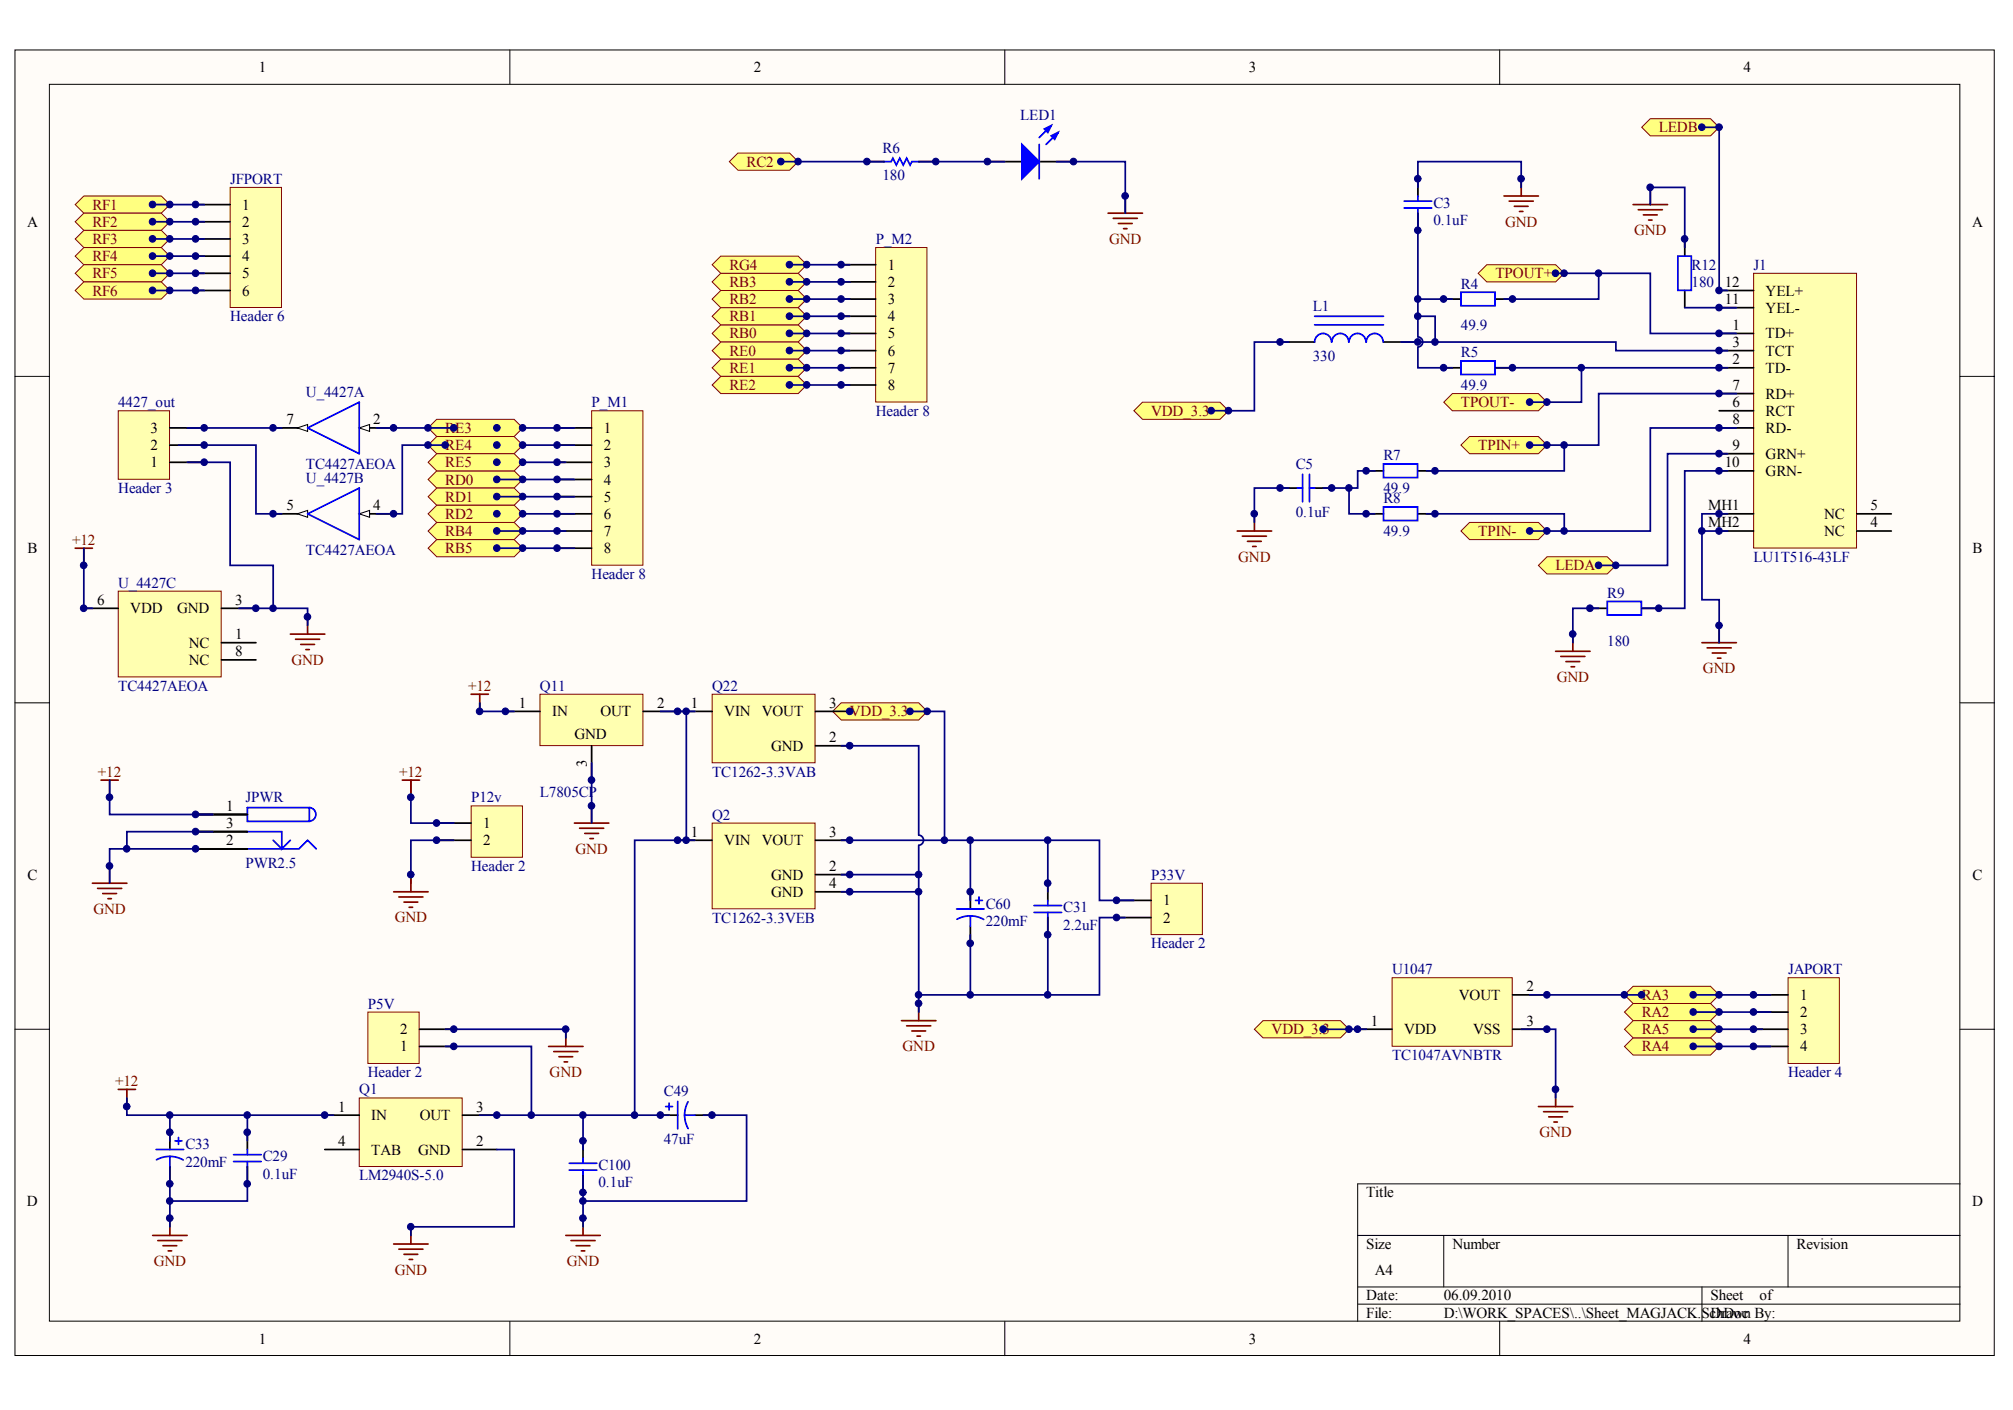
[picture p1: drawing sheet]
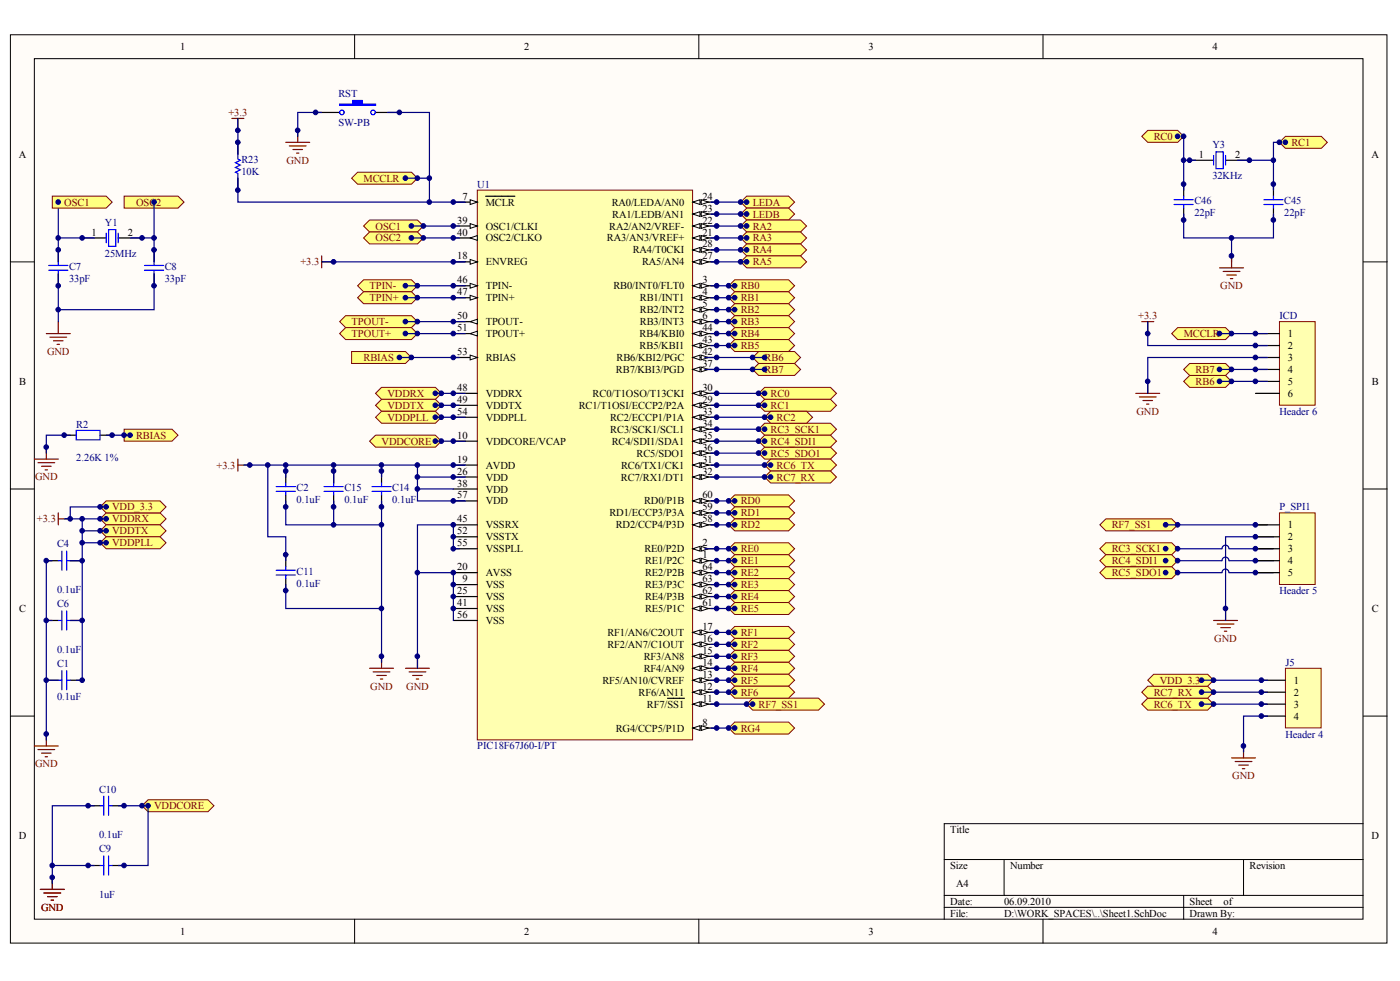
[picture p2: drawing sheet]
# Altium project 18f97j60.PrjPCB
2 sheets, 55 parts. Net scope: flat (ports and power ports of the same name join across sheets).
Board file: PCB1.PcbDoc
Sheets:
  Sheet1.SchDoc
  Sheet_MAGJACK.SchDoc

## Sheet Sheet1.SchDoc
size A4

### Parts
C1  0.1uF  [CAPC2012L]
C2  0.1uF  [CAPC2012L]
C4  0.1uF  [CAPC2012L]
C6  0.1uF  [CAPC2012L]
C7  33pF  [CAPC2012L]
C8  33pF  [CAPC2012L]
C9  1uF  [CAPC2012L]
C10  0.1uF  [CAPC2012L]
C11  0.1uF  [CAPC2012L]
C14  0.1uF  [CAPC2012L]
C15  0.1uF  [CAPC2012L]
C45  22pF  [CAPC2012L]
C46  22pF  [CAPC2012L]
ICD  Header 6  [HDR1X6]
J5  Header 4  [HDR1X4]
P_SPI1  Header 5  [HDR1X5]
R2  2.26K 1%  [RESC2012L]
R23  10K  [RESC3216L]
RST  SW-PB  [SPST-2]
U1  PIC18F67J60-I/PT  [TQFP-PT64_L]
Y1  25MHz  [SPST-2]
Y3  32KHz  [BCY-W2/D3.1]

### Ports
LEDA, LEDB, MCCLR, OSC1, OSC2, RA2, RA3, RA4, RA5, RB0, RB1, RB2, RB3, RB4, RB5, RB6, RB7, RBIAS (in), RBIAS (out), RC0, RC1, RC2, RC3_SCK1, RC4_SDI1, RC5_SDO1, RC6_TX, RC7_RX, RD0, RD1, RD2, RE0, RE1, RE2, RE3, RE4, RE5, RF1, RF2, RF3, RF4, RF5, RF6, RF7_SS1, RG4, TPIN+, TPIN-, TPOUT+, TPOUT-, VDD_3.3, VDDCORE, VDDPLL, VDDRX, VDDTX

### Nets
+3.3: C1.2 C2.2 C4.2 C6.2 C11.2 C14.2 C15.2 ICD.2 J5.1 R23.2 U1.18(ENVREG) U1.19(AVDD) U1.26(VDD) U1.38(VDD) U1.48(VDDRX) U1.49(VDDTX) U1.54(VDDPLL) U1.57(VDD) ; port VDDRX, port VDDTX, port VDDPLL, port VDD_3.3
GND: C1.1 C2.1 C4.1 C6.1 C7.1 C8.1 C9.1 C10.1 C11.1 C14.1 C15.1 C45.1 C46.1 ICD.3 J5.4 P_SPI1.2 R2.1 RST.1 U1.9(VSS) U1.20(AVSS) U1.25(VSS) U1.41(VSS) U1.45(VSSRX) U1.52(VSSTX) U1.55(VSSPLL) U1.56(VSS)
NetC7_2: C7.2 Y1.1(OSC1)
NetC8_2: C8.2 Y1.2(OSC2)
NetC9_2: C9.2 C10.2 U1.10(VDDCORE/VCAP) ; port VDDCORE
NetC45_2: C45.2 U1.29(RC1/T1OSI/ECCP2/P2A) Y3.2(OSC2) ; port RC1
NetC46_2: C46.2 U1.30(RC0/T1OSO/T13CKI) Y3.1(OSC1) ; port RC0
NetICD_1: ICD.1 R23.1 RST.2 U1.7(~{MCLR}) ; port MCCLR
NetICD_4: ICD.4 U1.37(RB7/KBI3/PGD) ; port RB7
NetICD_5: ICD.5 U1.42(RB6/KBI2/PGC) ; port RB6
NetJ1_1: U1.51(TPOUT+) ; port TPOUT+
NetJ1_2: U1.50(TPOUT-) ; port TPOUT-
NetJ1_7: U1.47(TPIN+) ; port TPIN+
NetJ1_8: U1.46(TPIN-) ; port TPIN-
NetJ1_9: U1.24(RA0/LEDA/AN0) ; port LEDA
NetJ1_12: U1.23(RA1/LEDB/AN1) ; port LEDB
NetJ5_2: J5.2 U1.32(RC7/RX1/DT1) ; port RC7_RX
NetJ5_3: J5.3 U1.31(RC6/TX1/CK1) ; port RC6_TX
NetJAPORT_1: U1.21(RA3/AN3/VREF+) ; port RA3
NetJAPORT_2: U1.22(RA2/AN2/VREF-) ; port RA2
NetJAPORT_3: U1.27(RA5/AN4) ; port RA5
NetJAPORT_4: U1.28(RA4/T0CKI) ; port RA4
NetJFPORT_1: U1.17(RF1/AN6/C2OUT) ; port RF1
NetJFPORT_2: U1.16(RF2/AN7/C1OUT) ; port RF2
NetJFPORT_3: U1.15(RF3/AN8) ; port RF3
NetJFPORT_4: U1.14(RF4/AN9) ; port RF4
NetJFPORT_5: U1.13(RF5/AN10/CVREF) ; port RF5
NetJFPORT_6: U1.12(RF6/AN11) ; port RF6
NetP_M1_1: U1.63(RE3/P3C) ; port RE3
NetP_M1_2: U1.62(RE4/P3B) ; port RE4
NetP_M1_3: U1.61(RE5/P1C) ; port RE5
NetP_M1_4: U1.60(RD0/P1B) ; port RD0
NetP_M1_5: U1.59(RD1/ECCP3/P3A) ; port RD1
NetP_M1_6: U1.58(RD2/CCP4/P3D) ; port RD2
NetP_M1_7: U1.44(RB4/KBI0) ; port RB4
NetP_M1_8: U1.43(RB5/KBI1) ; port RB5
NetP_M2_1: U1.8(RG4/CCP5/P1D) ; port RG4
NetP_M2_2: U1.6(RB3/INT3) ; port RB3
NetP_M2_3: U1.5(RB2/INT2) ; port RB2
NetP_M2_4: U1.4(RB1/INT1) ; port RB1
NetP_M2_5: U1.3(RB0/INT0/FLT0) ; port RB0
NetP_M2_6: U1.2(RE0/P2D) ; port RE0
NetP_M2_7: U1.1(RE1/P2C) ; port RE1
NetP_M2_8: U1.64(RE2/P2B) ; port RE2
NetP_SPI1_1: P_SPI1.1 U1.11(RF7/~{SS1}) ; port RF7_SS1
NetP_SPI1_3: P_SPI1.3 U1.34(RC3/SCK1/SCL1) ; port RC3_SCK1
NetP_SPI1_4: P_SPI1.4 U1.35(RC4/SDI1/SDA1) ; port RC4_SDI1
NetP_SPI1_5: P_SPI1.5 U1.36(RC5/SDO1) ; port RC5_SDO1
NetR2_2: R2.2 U1.53(RBIAS) ; port RBIAS
NetR6_1: U1.33(RC2/ECCP1/P1A) ; port RC2
NetU1_39: U1.39(OSC1/CLKI) ; port OSC1
NetU1_40: U1.40(OSC2/CLKO) ; port OSC2

Not connected (* = marked no-connect by the designer): ICD 6

## Sheet Sheet_MAGJACK.SchDoc
size A4

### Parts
4427_out  Header 3  [BIG4]
C3  0.1uF  [CAPC2012L]
C5  0.1uF  [CAPC2012L]
C29  0.1uF  [CAPC2012L]
C31  2.2uF  [CAPC3216L]
C33  220mF  [CAPPR5-10x12.5]
C49  47uF  [NSOALUMB]
C60  220mF  [CAPPR5-10x12.5]
C100  0.1uF  [CAPC2012L]
J1  LU1T516-43LF  [CON_RJ45_RA_LEDS]
JAPORT  Header 4  [HDR1X4]
JFPORT  Header 6  [HDR1X6]
JPWR  PWR2.5  [KLD-0202]
L1  330  [RESC2012L]
LED1  LED2  [CAPC2012L]  (value not drawn)
P5V  Header 2  [HDR1X2]
P12v  Header 2  [HDR1X2]
P33V  Header 2  [HDR1X2]
P_M1  Header 8  [HDR1X8]
P_M2  Header 8  [HDR1X8]
Q1  LM2940S-5.0  [TS3B_N]
Q2  TC1262-3.3VEB  [DDPAK-EB3_N]
Q11  L7805CP  [ISOWATT220AB]
Q22  TC1262-3.3VAB  [TO-220-AB3]
R4  49.9  [RESC2012L]
R5  49.9  [RESC2012L]
R6  180  [RESC2012L]
R7  49.9  [RESC2012L]
R8  49.9  [RESC2012L]
R9  180  [RESC2012L]
R12  180  [RESC2012L]
U1047  TC1047AVNBTR  [SOT-23-NB3_N]
U_4427  TC4427AEOA  [SOIC-OA8_N]  (parts A,B,C of 3)

### Ports
LEDA, LEDB, RA2, RA3, RA4, RA5, RB0, RB1, RB2, RB3, RB4, RB5, RC2, RD0, RD1, RD2, RE0, RE1, RE2, RE3, RE4, RE5, RF1, RF2, RF3, RF4, RF5, RF6, RG4, TPIN+, TPIN-, TPOUT+, TPOUT-, VDD_3.3

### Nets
+3.3: C31.2 C60.1 L1.1 P33V.1 Q2.3(VOUT) U1047.1(VDD) ; port VDD_3.3
+12: C29.2 C33.1 JPWR.1 JPWR.1A JPWR.1B P12v.1 Q1.1(IN) Q11.1(IN) U_4427.6(VDD)
GND: 4427_out.1 C3.2 C5.1 C29.1 C31.1 C33.2 C49.2 C60.2 C100.1 J1.MH1 J1.MH2 JPWR.2 JPWR.2A JPWR.2B JPWR.3 JPWR.3A JPWR.3B LED1.2(K) P5V.2 P12v.2 P33V.2 Q1.2(GND) Q2.2(GND) Q2.4(GND) Q11.3(GND) Q22.2(GND) R9.1 R12.2 U1047.3(VSS) U_4427.3(GND)
Net4427_out_2: 4427_out.2 U_4427.5(OUTB)
Net4427_out_3: 4427_out.3 U_4427.7(OUTA)
NetC3_1: C3.1 J1.3(TCT) L1.2 R4.1 R5.1
NetC5_2: C5.2 R7.1 R8.1
NetC49_1: C49.1 C100.2 P5V.1 Q1.3(OUT) Q2.1(VIN) Q11.2(OUT) Q22.1(VIN)
NetJ1_1: J1.1(TD+) R4.2 ; port TPOUT+
NetJ1_2: J1.2(TD-) R5.2 ; port TPOUT-
NetJ1_7: J1.7(RD+) R7.2 ; port TPIN+
NetJ1_8: J1.8(RD-) R8.2 ; port TPIN-
NetJ1_9: J1.9(GRN+) ; port LEDA
NetJ1_10: J1.10(GRN-) R9.2
NetJ1_11: J1.11(YEL-) R12.1
NetJ1_12: J1.12(YEL+) ; port LEDB
NetJAPORT_1: JAPORT.1 U1047.2(VOUT) ; port RA3
NetJAPORT_2: JAPORT.2 ; port RA2
NetJAPORT_3: JAPORT.3 ; port RA5
NetJAPORT_4: JAPORT.4 ; port RA4
NetJFPORT_1: JFPORT.1 ; port RF1
NetJFPORT_2: JFPORT.2 ; port RF2
NetJFPORT_3: JFPORT.3 ; port RF3
NetJFPORT_4: JFPORT.4 ; port RF4
NetJFPORT_5: JFPORT.5 ; port RF5
NetJFPORT_6: JFPORT.6 ; port RF6
NetLED1_1: LED1.1(A) R6.2
NetP_M1_1: P_M1.1 U_4427.2(INA) ; port RE3
NetP_M1_2: P_M1.2 U_4427.4(INB) ; port RE4
NetP_M1_3: P_M1.3 ; port RE5
NetP_M1_4: P_M1.4 ; port RD0
NetP_M1_5: P_M1.5 ; port RD1
NetP_M1_6: P_M1.6 ; port RD2
NetP_M1_7: P_M1.7 ; port RB4
NetP_M1_8: P_M1.8 ; port RB5
NetP_M2_1: P_M2.1 ; port RG4
NetP_M2_2: P_M2.2 ; port RB3
NetP_M2_3: P_M2.3 ; port RB2
NetP_M2_4: P_M2.4 ; port RB1
NetP_M2_5: P_M2.5 ; port RB0
NetP_M2_6: P_M2.6 ; port RE0
NetP_M2_7: P_M2.7 ; port RE1
NetP_M2_8: P_M2.8 ; port RE2
NetR6_1: R6.1 ; port RC2

Not connected (* = marked no-connect by the designer): J1 4(NC) 5(NC) 6(RCT); Q1 4(TAB); Q22 3(VOUT); U_4427 1(NC) 8(NC)

## Nets that join several sheets
+3.3: Sheet1 (18 pins), Sheet_MAGJACK (6 pins)
GND: Sheet1 (26 pins), Sheet_MAGJACK (30 pins)
NetJ1_1: Sheet1 (U1.51), Sheet_MAGJACK (J1.1 R4.2)
NetJ1_2: Sheet1 (U1.50), Sheet_MAGJACK (J1.2 R5.2)
NetJ1_7: Sheet1 (U1.47), Sheet_MAGJACK (J1.7 R7.2)
NetJ1_8: Sheet1 (U1.46), Sheet_MAGJACK (J1.8 R8.2)
NetJ1_9: Sheet1 (U1.24), Sheet_MAGJACK (J1.9)
NetJ1_12: Sheet1 (U1.23), Sheet_MAGJACK (J1.12)
NetJAPORT_1: Sheet1 (U1.21), Sheet_MAGJACK (JAPORT.1 U1047.2)
NetJAPORT_2: Sheet1 (U1.22), Sheet_MAGJACK (JAPORT.2)
NetJAPORT_3: Sheet1 (U1.27), Sheet_MAGJACK (JAPORT.3)
NetJAPORT_4: Sheet1 (U1.28), Sheet_MAGJACK (JAPORT.4)
NetJFPORT_1: Sheet1 (U1.17), Sheet_MAGJACK (JFPORT.1)
NetJFPORT_2: Sheet1 (U1.16), Sheet_MAGJACK (JFPORT.2)
NetJFPORT_3: Sheet1 (U1.15), Sheet_MAGJACK (JFPORT.3)
NetJFPORT_4: Sheet1 (U1.14), Sheet_MAGJACK (JFPORT.4)
NetJFPORT_5: Sheet1 (U1.13), Sheet_MAGJACK (JFPORT.5)
NetJFPORT_6: Sheet1 (U1.12), Sheet_MAGJACK (JFPORT.6)
NetP_M1_1: Sheet1 (U1.63), Sheet_MAGJACK (P_M1.1 U_4427.2)
NetP_M1_2: Sheet1 (U1.62), Sheet_MAGJACK (P_M1.2 U_4427.4)
NetP_M1_3: Sheet1 (U1.61), Sheet_MAGJACK (P_M1.3)
NetP_M1_4: Sheet1 (U1.60), Sheet_MAGJACK (P_M1.4)
NetP_M1_5: Sheet1 (U1.59), Sheet_MAGJACK (P_M1.5)
NetP_M1_6: Sheet1 (U1.58), Sheet_MAGJACK (P_M1.6)
NetP_M1_7: Sheet1 (U1.44), Sheet_MAGJACK (P_M1.7)
NetP_M1_8: Sheet1 (U1.43), Sheet_MAGJACK (P_M1.8)
NetP_M2_1: Sheet1 (U1.8), Sheet_MAGJACK (P_M2.1)
NetP_M2_2: Sheet1 (U1.6), Sheet_MAGJACK (P_M2.2)
NetP_M2_3: Sheet1 (U1.5), Sheet_MAGJACK (P_M2.3)
NetP_M2_4: Sheet1 (U1.4), Sheet_MAGJACK (P_M2.4)
NetP_M2_5: Sheet1 (U1.3), Sheet_MAGJACK (P_M2.5)
NetP_M2_6: Sheet1 (U1.2), Sheet_MAGJACK (P_M2.6)
NetP_M2_7: Sheet1 (U1.1), Sheet_MAGJACK (P_M2.7)
NetP_M2_8: Sheet1 (U1.64), Sheet_MAGJACK (P_M2.8)
NetR6_1: Sheet1 (U1.33), Sheet_MAGJACK (R6.1)
